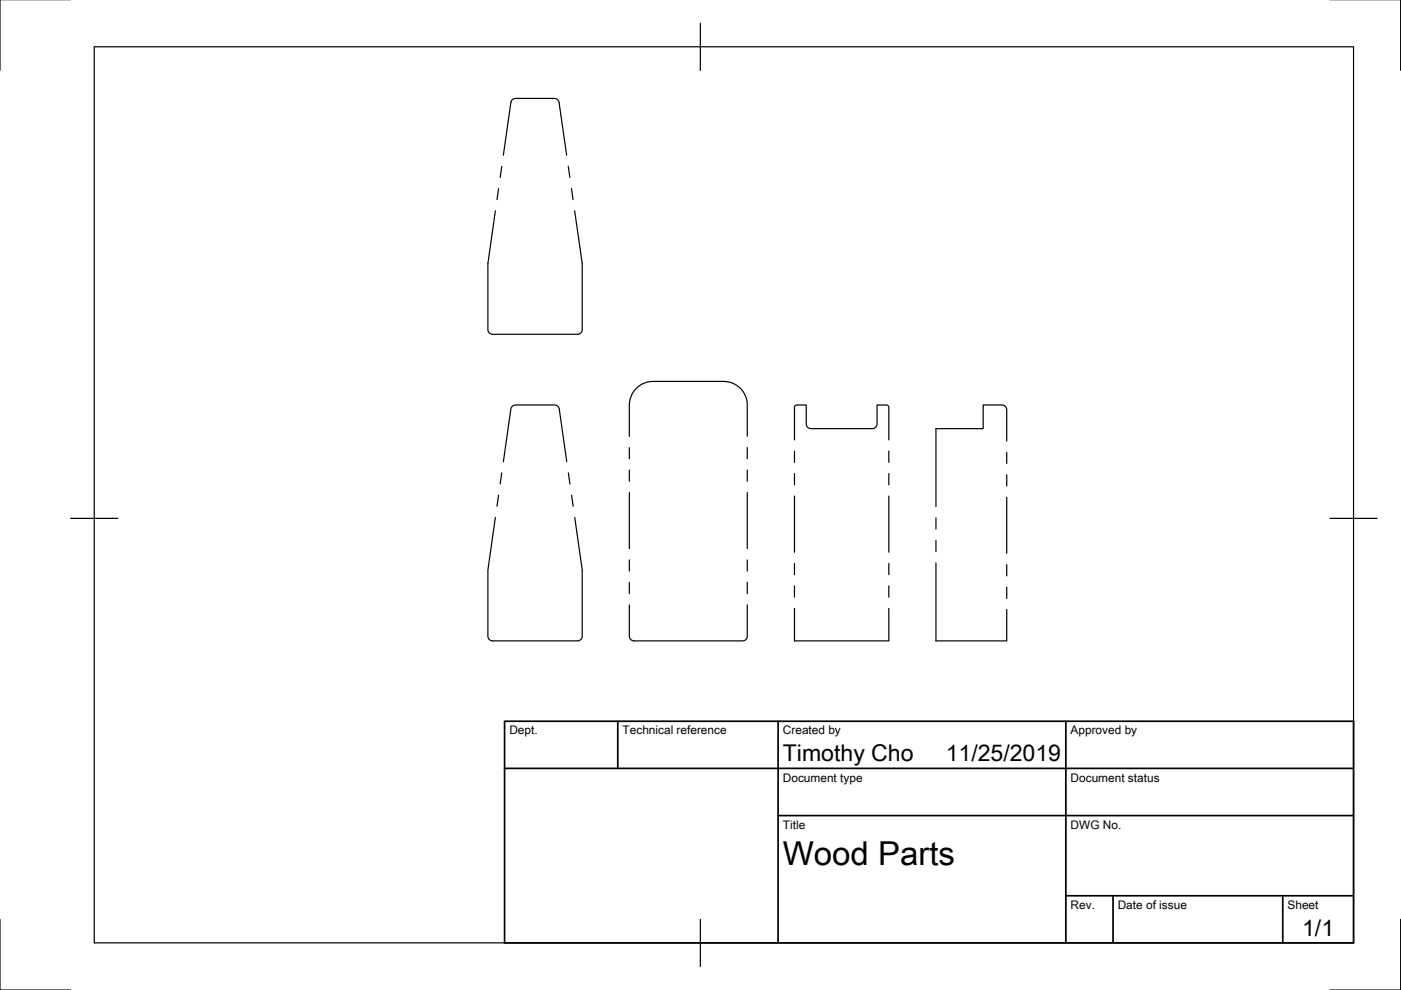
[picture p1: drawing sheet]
<svg xmlns="http://www.w3.org/2000/svg" width="297mm" height="210mm" viewBox="0 0 297 210" stroke-linecap="round" stroke-linejoin="round" font-family="sans-serif">
<!-- layer: Reference -->
<g fill="none" stroke="#000" stroke-width=".25">
<path d="M105.7 40l-.3 2.3M106.4 35.3l-.4 2.3M106.7 32.9l1.6-11.2a1.03 1.03 0 0 1 1-.8h8.2a1.03 1.03 0 0 1 1 .8l1.6 11.2M120.5 35.3l.3 2.3M121.2 40l.3 2.3M105 44.7l-1.6 11.2v14a1 1 0 0 0 1 1h18a1 1 0 0 0 1-1v-14l-1.6-11.2M106.7 97.9l1.6-11.2a1.03 1.03 0 0 1 1-.8h8.3a1.03 1.03 0 0 1 1 .8l1.6 11.2M133.4 92.5v-6.6a5 5 0 0 1 5.1-5h14.9a5 5 0 0 1 5 5v6.6M133.4 94.9v2.4M133.4 99.7v2.3M158.4 94.9v2.4M158.4 99.7v2.3"/>
<path d="M168.4 93.3v-7l.2-.3 .4-.1h1.9v4a1 1 0 0 0 1 1h13a1 1 0 0 0 1-1v-4l2.3 .1 .2 .4v6.9M168.4 95.6v2.4M188.4 95.6v2.4M213.4 93.5v-6.6a1.01 1.01 0 0 0-1-1h-4v5h-10v16.5M213.4 95.9v2.4M105 109.7l-1.6 11.2v14a1.01 1.01 0 0 0 1 1h18a1.01 1.01 0 0 0 1-1v-14l-1.5-11.2M105.7 105l-.3 2.3M106.4 100.3l-.4 2.3M120.5 100.3l.3 2.3M121.2 105l.3 2.3M133.4 104.4v11.9M133.4 118.7v2.4"/>
<path d="M158.4 104.4v11.9M158.4 118.7v2.4M168.4 100.4v2.4M168.4 105.2v11.9M168.4 119.5v2.3M188.4 100.4v2.4M188.4 105.2v11.9M188.4 119.5v2.3M198.4 119.3v16.6h15v-6.7M198.4 109.8v2.4M198.4 114.6v2.4M213.4 100.7v2.3"/>
<path d="M213.4 105.4v11.9M213.4 119.7v2.4M133.4 128.2v6.7a1.01 1.01 0 0 0 1.1 1h22.9a.97 .97 0 0 0 1-1v-6.7M133.4 123.5v2.3M158.4 123.5v2.3M168.4 129v6.9h20v-6.9M168.4 124.2v2.4M188.4 124.2v2.4M213.4 124.5v2.4"/>
</g>
<!-- layer: Border -->
<path d="M0 -.1v15M297 -.1v15M20 9.9h267v190h-267zM148.5 4.9v10M15 109.9h10M282 109.9h10M0 194.9v15h15M148.5 194.9v10M297 194.9v15h-15" fill="none" stroke="#000" stroke-width=".25"/>
<!-- layer: TitleBlock -->
<path d="M107 152.9h180v47h-180zM131 152.9v10M165 152.9v47M226 152.9v47M107 162.9h180M165 172.9h122M226 189.9h61M236 189.9v10M272 189.9v10" fill="none" stroke="#000" stroke-width=".36"/>
<text font-size="7" x="166" y="183.4">Wood Parts</text>
<g font-size="4.9">
<text x="166" y="161.4">Timothy Cho</text>
<text x="200.5" y="161.4">11/25/2019</text>
<text x="276.1" y="198.5">1/1</text>
</g>
<g font-size="2.5">
<text x="108" y="155.7">Dept.</text>
<text x="132" y="155.7">Technical reference</text>
<text x="166" y="155.7">Created by</text>
<text x="227" y="155.7">Approved by</text>
<text x="166" y="165.7">Document type</text>
<text x="227" y="165.7">Document status</text>
<text x="166" y="175.7">Title</text>
<text x="227" y="175.7">DWG No.</text>
<text x="227" y="192.7">Rev.</text>
<text x="237" y="192.7">Date of issue</text>
<text x="273" y="192.7">Sheet</text>
</g>
</svg>
